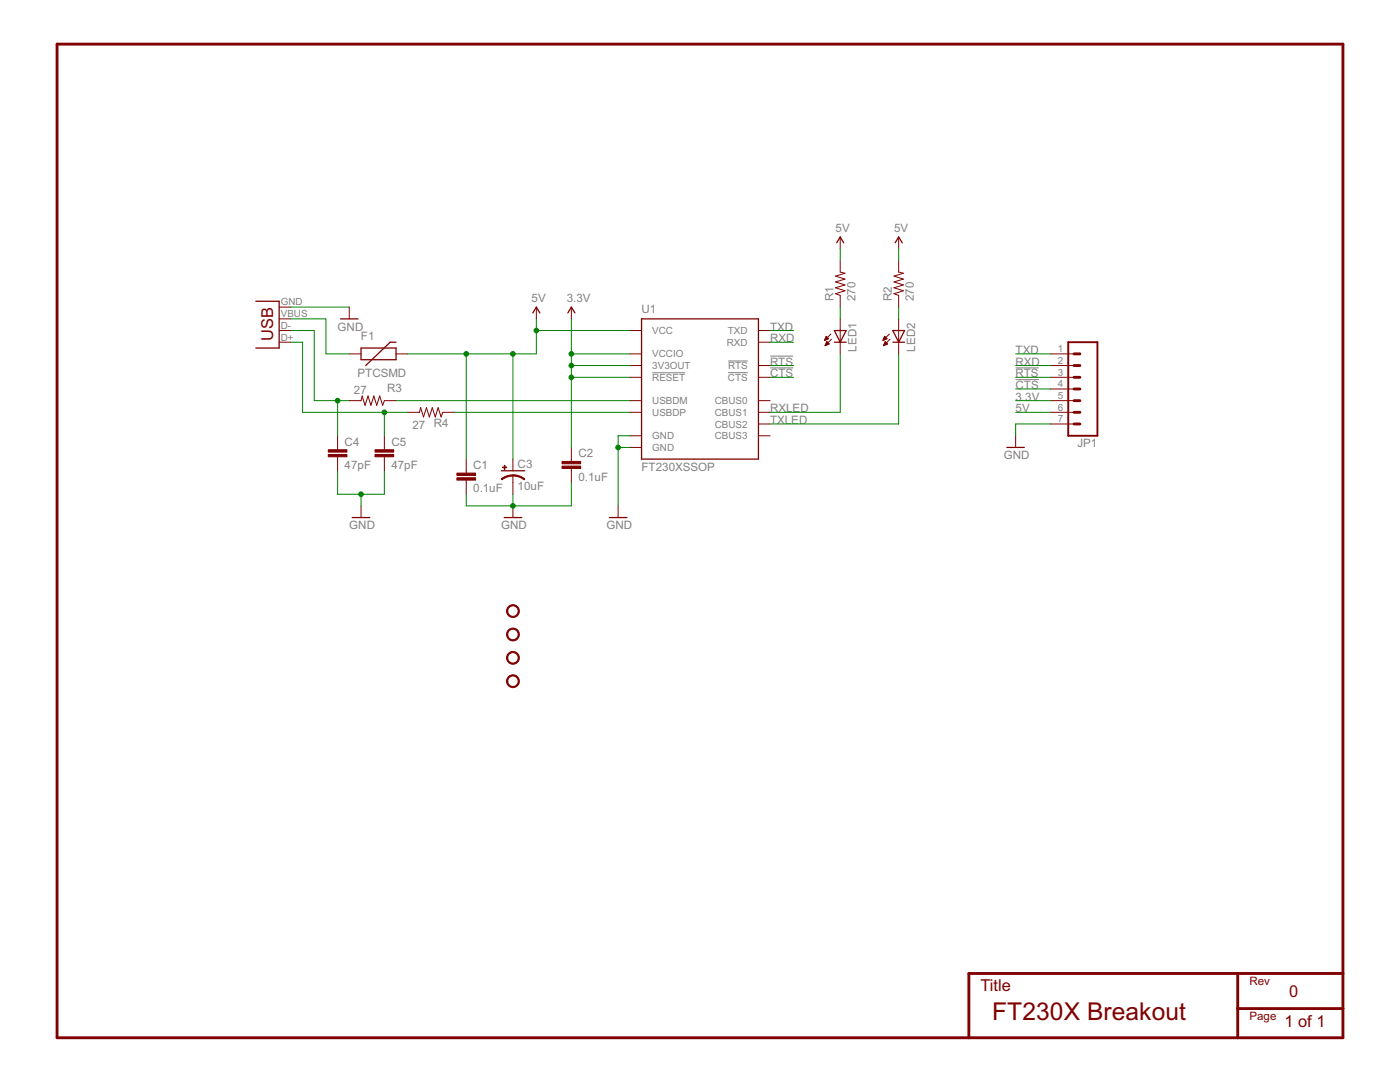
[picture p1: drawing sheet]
<svg xmlns="http://www.w3.org/2000/svg" width="279mm" height="216mm" viewBox="0 0 279 216" stroke-linecap="round" stroke-linejoin="round" font-family="sans-serif">
<path d="M130.2 74.4h6.5M145.3 74.4h3.9M145.3 72h3.9M153.7 73.4h4.6M153.7 71.1h4.6M202.7 73.4h4.6M202.7 75.7h4.6" fill="none" stroke="#808080" stroke-width=".2"/>
<path d="M213.2 68.3h5.8v18.7h-5.8z" fill="none" stroke="#800000" stroke-width=".38"/>
<path d="M11.4 8.8h256.6v198.3h-256.6zM214.4 75.3h1.1M214.4 72.9h1.1M214.4 70.6h1.1M214.4 79.9h1.1M214.4 77.6h1.1M214.4 82.3h1.1M214.4 84.6h1.1M247 194.2v12.9M268 194.2h-74.6v12.9M247 201.3h21" fill="none" stroke="#800000" stroke-width=".57"/>
<g fill="none" stroke="#800000" stroke-width=".2">
<path d="M167.7 47.3v2.3M167.7 51.9v2.4l.9 .2-1.8 .6 1.8 .6-1.8 .6 1.8 .6-1.8 .5 1.8 .6-1.8 .6 .9 .3v2.4M179.3 51.9v2.4l1 .2-1.9 .6 1.9 .6-1.9 .6 1.9 .6-1.9 .5 1.9 .6-1.9 .6 .9 .3v2.4M179.3 47.3v2.3M55.7 68.3h2.3M55.7 66h2.3M55.7 63.6h2.3M55.7 61.3h2.3M69.7 70.6h2.4M69.7 79.9h2.4l.2-.9 .6 1.9 .5-1.9 .6 1.9 .6-1.9 .6 1.9 .6-1.9 .6 1.9 .3-1h2.3M69.7 61.3v2.3M79 70.6h2.4"/>
<path d="M107 61.3v2.3M114 61.3v2.3M125.7 70.6h2.3M125.7 72.9h2.3M125.7 75.3h2.3M125.7 79.9h2.3M125.7 66h2.3M151.4 72.9h2.3M151.4 75.3h2.3M151.4 79.9h2.3M151.4 68.3h2.3M151.4 66h2.3"/>
<path d="M164.5 67.9h.1M164.6 67.8h.3M164.7 67.7h.4M164.7 67.6h.7M164.7 68.9h.2M164.7 67.5h.5M164.8 68.8h.4M164.8 67.4h.3M164.8 68.7h.6M164.8 67.2h.2M164.8 68.6h.6M164.9 67.1h.1"/>
<path d="M164.9 68.4h.4M164.9 68.3h.3M165 68.2h.1M165 68.2l.5 .4-.8 .4zM165.4 67.6l-.5-.5-.4 .8M165.4 67.6l-.9 .3M165.8 66.7l-1.3 1.2M165.9 67.7l-1.2 1.3M167.7 63.6v7M176.2 67.9h.1M176.3 67.8h.2M176.3 67.7h.5"/>
<path d="M176.4 67.6h.6M176.4 68.9h.2M176.4 67.5h.5M176.4 68.8h.4M176.4 67.4h.4M176.5 68.7h.6M176.5 67.2h.2M176.5 68.6h.6M176.6 67.1h.1M176.6 68.4h.4M176.6 68.3h.2M176.7 68.2h.1"/>
<path d="M176.7 68.2l.4 .4-.8 .4zM177 67.6l-.4-.5-.4 .8M177 67.6l-.8 .3M177.5 66.7l-1.3 1.2M177.6 67.7l-1.3 1.3M179.3 63.6v7M209.7 70.6h4.7M209.7 72.9h4.7M209.7 75.3h4.7M209.7 77.6h4.7M209.7 79.9h4.7M67.4 87v2.7"/>
<path d="M67.4 91.1v2.8M76.7 87v2.7M76.7 91.1v2.8M81.4 82.3h2.3l.2-1 .6 1.9 .6-1.9 .6 1.9 .6-1.9 .6 1.9 .5-1.9 .6 1.9 .4-.9h2.3M93 91.6v2.8M93 95.8v2.8M102.4 91.6v2.3M102.4 94.9v3.7M114 89.3v2.8M114 93.5v2.8M125.7 82.3h2.3M125.7 87h2.3"/>
<path d="M125.7 89.3h2.3M151.4 82.3h2.3M151.4 84.6h2.3M151.4 87h2.3M202.7 87v2.3M209.7 82.3h4.7M209.7 84.6h4.7M72.1 100.9v2.4M102.4 100.9v2.4M123.4 100.9v2.4"/>
</g>
<g fill="none" stroke="#800000" stroke-width=".25">
<path d="M167 48.5l.7-1.2 .7 1.2M178.6 48.5l.7-1.2 .8 1.2M51.1 60.1h4.6v9.3h-4.6M68 63.6h3.5M72.1 69.4h6.9v2.4h-6.9zM79 68.3h-1.1l-4.9 4.6M106.3 62.4l.7-1.1 .7 1.1M113.3 62.4l.7-1.1 .7 1.1M128 63.6h23.4v28h-23.4zM166.5 66h2.4l-1.2 2.3zM166.5 68.3h2.4M178.2 68.3h2.3"/>
<path d="M178.2 66h2.3l-1.2 2.3zM100 93.9h4.7M200.9 89.3h3.5M70.3 103.3h3.5M100.6 103.3h3.5M121.6 103.3h3.5"/>
</g>
<g fill="#800000" stroke="#800000" stroke-width=".2">
<path d="M91.2 95.3h3.7v.5h-3.7z"/>
<path d="M91.2 94.4h3.7v.5h-3.7z"/>
<path d="M112.2 93h3.7v.5h-3.7z"/>
<path d="M112.2 92.1h3.7v.4h-3.7z"/>
<path d="M100.3 93.2h.8v.1h-.8z"/>
<path d="M100.6 92.9h.2v.8h-.2z"/>
<path d="M65.5 90.7h3.7v.4h-3.7z"/>
<path d="M65.5 89.7h3.7v.5h-3.7z"/>
<path d="M74.8 90.7h3.8v.4h-3.8z"/>
<path d="M74.8 89.7h3.8v.5h-3.8z"/>
</g>
<g fill="#800000" stroke="#800000" stroke-width=".2">
<path d="M102.4 94.7l1.2 .3 1.1 .5-.1 .2-.8-.5-1.4-.2z" fill-rule="evenodd"/>
<path d="M100 95.5l1.1-.5 1.3-.2v.2l-1.4 .3-.8 .4z" fill-rule="evenodd"/>
<path d="M101.5 121a1.28 1.28 0 0 1 2 .3 1.28 1.28 0 0 1-.8 1.9 1.28 1.28 0 0 1-1.6-1.3h.2a1.04 1.04 0 0 1 1.5-1 1.04 1.04 0 0 1 .3 1.8 1.04 1.04 0 0 1-1.7-.5l-.1-.3h-.2z" fill-rule="evenodd"/>
<path d="M101.5 125.7a1.28 1.28 0 0 1 2 .3 1.28 1.28 0 0 1-.8 1.8 1.28 1.28 0 0 1-1.6-1.2h.2a1.04 1.04 0 0 1 1.5-1 1.04 1.04 0 0 1 .3 1.8 1.04 1.04 0 0 1-1.7-.5l-.1-.3h-.2z" fill-rule="evenodd"/>
<path d="M101.5 130.4a1.28 1.28 0 0 1 2 .2 1.28 1.28 0 0 1-.8 1.9 1.28 1.28 0 0 1-1.6-1.2h.2a1.04 1.04 0 0 1 1.5-1 1.04 1.04 0 0 1 .3 1.7 1.04 1.04 0 0 1-1.7-.5l-.1-.2h-.2z" fill-rule="evenodd"/>
<path d="M101.5 135a1.28 1.28 0 0 1 2 .3 1.28 1.28 0 0 1-.8 1.9 1.28 1.28 0 0 1-1.6-1.3h.2a1.04 1.04 0 0 1 1.5-.9 1.04 1.04 0 0 1 .3 1.7 1.04 1.04 0 0 1-1.7-.5l-.1-.3h-.2z" fill-rule="evenodd"/>
</g>
<g fill="none" stroke="#008000" stroke-width=".2">
<path d="M167.7 49.6v2.3M179.3 49.6v2.3M58 66h4.7v13.9h7M58 68.3h2.4v14h21M58 63.6h7v7h4.7M58 61.3h11.7M67.4 79.9v7.1M79 79.9h46.7M93 70.6v21M102.4 70.6v21M107 66h18.7M107 63.6v7h-25.6"/>
<path d="M114 70.6h11.7M114 63.6v25.7M114 72.9h11.7M114 75.3h11.7M153.7 66h4.7M153.7 68.3h4.7M153.7 72.9h4.7M153.7 75.3h4.7M167.7 70.6v11.7h-14M167.7 61.3v2.3M179.3 61.3v2.3M179.3 70.6v14h-25.6"/>
<path d="M202.7 79.9h7M202.7 70.6h7M202.7 72.9h7M202.7 75.3h7M202.7 77.6h7M67.4 93.9v4.7h9.3v-4.7M72.1 98.6v2.3M76.7 82.3v4.7M90.7 82.3h35M102.4 98.6v2.3M114 96.3v4.6h-21v-2.3M123.4 89.3h2.3"/>
<path d="M125.7 87h-2.3v13.9M202.7 82.3h7M209.7 84.6h-7v2.4"/>
</g>
<g fill="#008000" stroke="#008000" stroke-width=".2">
<circle cx="67.4" cy="79.9" r=".47"/>
<circle cx="76.7" cy="82.3" r=".47"/>
<circle cx="102.4" cy="70.6" r=".47"/>
<circle cx="107" cy="66" r=".47"/>
<circle cx="93" cy="70.6" r=".47"/>
<circle cx="114" cy="70.6" r=".47"/>
<circle cx="114" cy="72.9" r=".47"/>
<circle cx="114" cy="75.3" r=".47"/>
<circle cx="102.4" cy="100.9" r=".47"/>
<circle cx="72.1" cy="98.6" r=".47"/>
<circle cx="123.4" cy="89.3" r=".47"/>
</g>
<text font-size="5.5" fill="#800000" x="198" y="203.6">FT230X Breakout</text>
<g font-size="3.7" fill="#800000">
<text x="54.5" y="68" transform="rotate(-90 54.5 68)">USB</text>
<text x="195.7" y="197.7">Title</text>
<text x="257.3" y="198.9">0</text>
<text x="256.3" y="205">1 of 1</text>
</g>
<g font-size="2.6" fill="#808080">
<text x="166.8" y="46.4">5V</text>
<text x="178.4" y="46.4">5V</text>
<text x="67.4" y="65.9">GND</text>
<text x="106.1" y="60.4">5V</text>
<text x="113.1" y="60.4">3.3V</text>
<text x="128" y="62.5">U1</text>
<text x="153.7" y="65.9">TXD</text>
<text x="166.3" y="60.1" transform="rotate(-90 166.3 60.1)">R1</text>
<text x="170.7" y="60.1" transform="rotate(-90 170.7 60.1)">270</text>
<text x="178" y="60.1" transform="rotate(-90 178 60.1)">R2</text>
<text x="182.4" y="60.1" transform="rotate(-90 182.4 60.1)">270</text>
<text x="72" y="67.8">F1</text>
<text x="153.7" y="68.3">RXD</text>
<text x="171" y="70.1" transform="rotate(-90 171 70.1)">LED1</text>
<text x="182.6" y="70.1" transform="rotate(-90 182.6 70.1)">LED2</text>
<text x="202.7" y="70.6">TXD</text>
<text x="71.3" y="75.3">PTCSMD</text>
<text x="153.7" y="72.9">RTS</text>
<text x="153.7" y="75.3">CTS</text>
<text x="202.7" y="72.9">RXD</text>
<text x="202.7" y="75.3">RTS</text>
<text x="202.7" y="77.6">CTS</text>
<text x="70.6" y="78.5">27</text>
<text x="77.2" y="78.3">R3</text>
<text x="153.7" y="82.3">RXLED</text>
<text x="202.7" y="82.3">5V</text>
<text x="202.7" y="79.9">3.3V</text>
<text x="68.8" y="88.9">C4</text>
<text x="78.1" y="88.9">C5</text>
<text x="82.3" y="85.5">27 R4</text>
<text x="153.7" y="84.6">TXLED</text>
<text x="215" y="89.3">JP1</text>
<text x="68.8" y="93.6">47pF</text>
<text x="78.1" y="93.6">47pF</text>
<text x="94.4" y="93.6">C1</text>
<text x="103.3" y="93.4">C3</text>
<text x="115.4" y="95.9">0.1uF</text>
<text x="115.4" y="91.3">C2</text>
<text x="128" y="93.9">FT230XSSOP</text>
<text x="200.4" y="91.6">GND</text>
<text x="94.4" y="98.3">0.1uF</text>
<text x="103.3" y="97.8">10uF</text>
<text x="69.7" y="105.6">GND</text>
<text x="100" y="105.6">GND</text>
<text x="121" y="105.6">GND</text>
</g>
<g font-size="2.6" fill="#800000">
<text x="249.3" y="196.6">Rev</text>
<text x="249.3" y="203.6">Page</text>
</g>
<g font-size="2.2" fill="#808080">
<text x="56" y="65.6">D-</text>
<text x="56" y="63.3">VBUS</text>
<text x="56" y="61">GND</text>
<text x="56" y="68">D+</text>
<text x="130.2" y="66.6">VCC</text>
<text x="130.2" y="71.3">VCCIO</text>
<text x="145.1" y="69">RXD</text>
<text x="145.3" y="66.6">TXD</text>
<text x="211.1" y="70.3">1</text>
<text x="130.2" y="73.6">3V3OUT</text>
<text x="130.2" y="76">RESET</text>
<text x="145.3" y="76">CTS</text>
<text x="145.3" y="73.6">RTS</text>
<text x="211.1" y="72.6">2</text>
<text x="211.1" y="75">3</text>
<text x="211.1" y="77.3">4</text>
<text x="130.2" y="80.6">USBDM</text>
<text x="130.2" y="83">USBDP</text>
<text x="142.7" y="83">CBUS1</text>
<text x="142.7" y="80.6">CBUS0</text>
<text x="211.1" y="79.6">5</text>
<text x="211.1" y="82">6</text>
<text x="130.2" y="87.6">GND</text>
<text x="130.2" y="90">GND</text>
<text x="142.7" y="87.6">CBUS3</text>
<text x="142.7" y="85.3">CBUS2</text>
<text x="211.1" y="84.3">7</text>
</g>
</svg>
